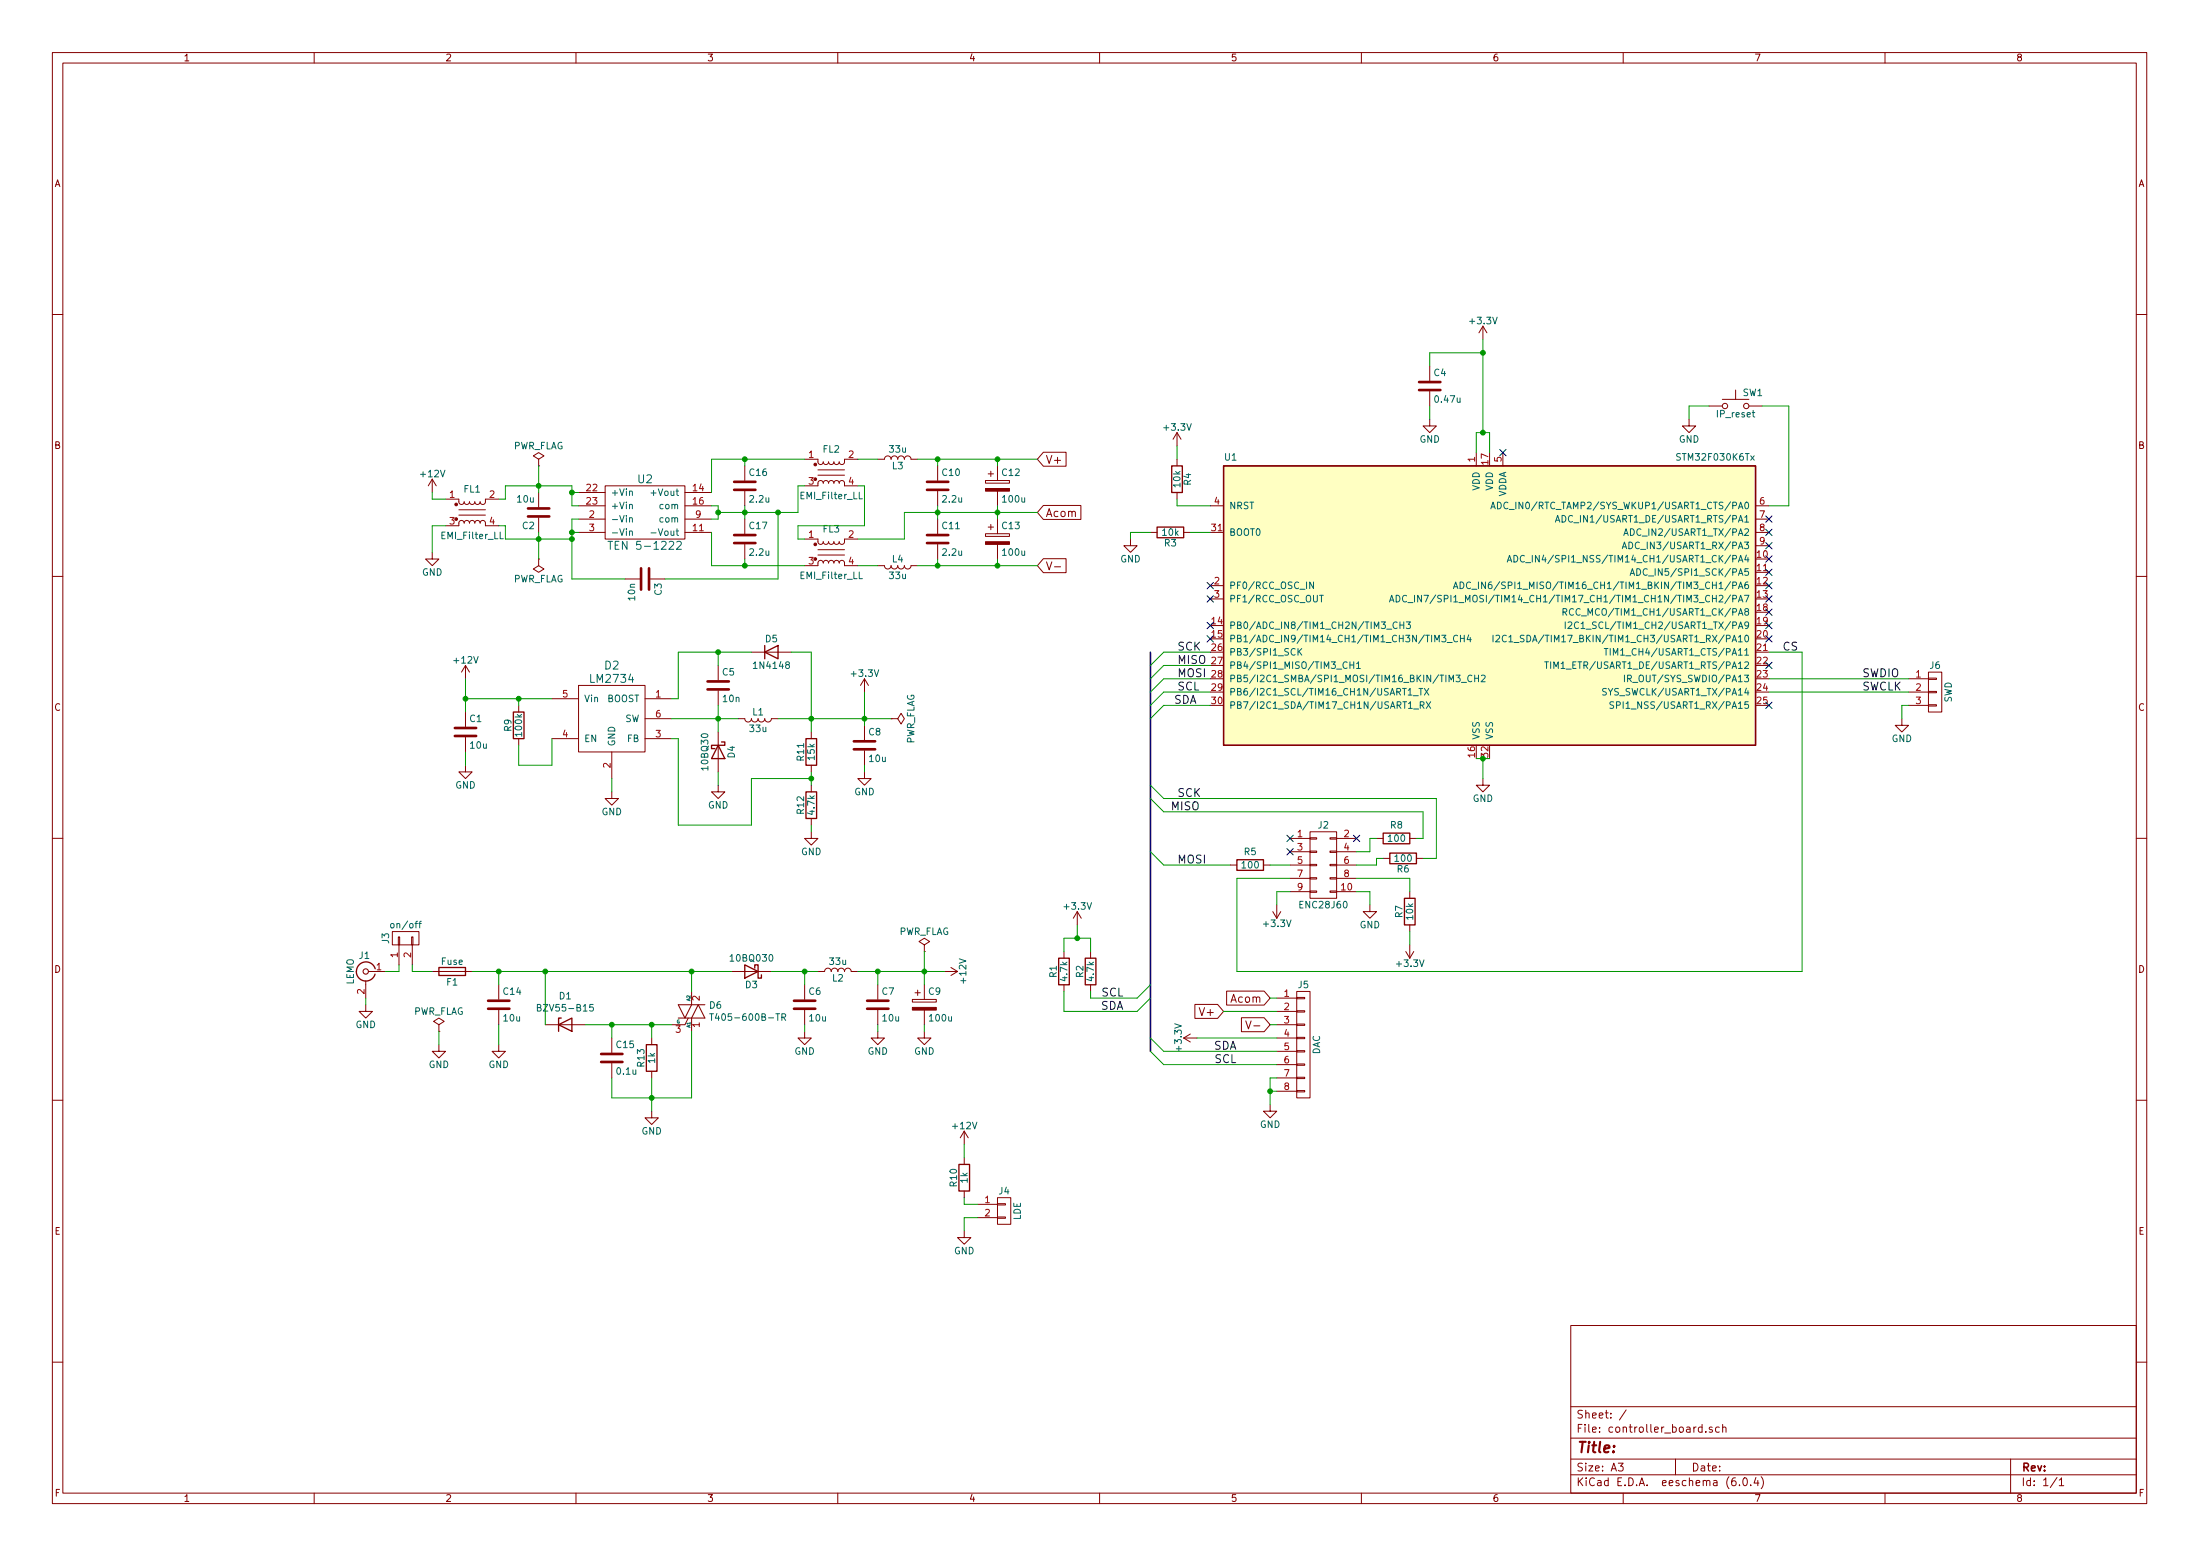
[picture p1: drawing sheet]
EESchema Schematic File Version 4
LIBS:controller_board-cache
EELAYER 29 0
EELAYER END
$Descr A3 16535 11693
encoding utf-8
Sheet 1 1
Title ""
Date ""
Rev ""
Comp ""
Comment1 ""
Comment2 ""
Comment3 ""
Comment4 ""
$EndDescr
$Comp
L controller_board-rescue:STM32F030K6Tx U1
U 1 1
P 11200 4600
F 0 "U1" H 9200 5725 50  0000 L BNN
F 1 "STM32F030K6Tx" H 13200 5725 50  0000 R BNN
F 2 "Lol:QFP_32" H 13200 5675 50  0001 R TNN
F 3 "" H 11200 4600 50  0001 C CNN
	1    11200 4600
	1    0    0    -1  
$EndComp
$Comp
L power:GND #PWR01
U 1 1
P 11150 5850
F 0 "#PWR01" H 11150 5600 50  0001 C CNN
F 1 "GND" H 11150 5700 50  0000 C CNN
F 2 "" H 11150 5850 50  0001 C CNN
F 3 "" H 11150 5850 50  0001 C CNN
	1    11150 5850
	1    0    0    -1  
$EndComp
$Comp
L power:+3.3V #PWR02
U 1 1
P 11150 2550
F 0 "#PWR02" H 11150 2400 50  0001 C CNN
F 1 "+3.3V" H 11150 2690 50  0000 C CNN
F 2 "" H 11150 2550 50  0001 C CNN
F 3 "" H 11150 2550 50  0001 C CNN
	1    11150 2550
	1    0    0    -1  
$EndComp
Text Label 14000 5100 0    60   ~ 0
SWDIO
Text Label 14000 5200 0    60   ~ 0
SWCLK
$Comp
L power:GND #PWR03
U 1 1
P 14300 5400
F 0 "#PWR03" H 14300 5150 50  0001 C CNN
F 1 "GND" H 14300 5250 50  0000 C CNN
F 2 "" H 14300 5400 50  0001 C CNN
F 3 "" H 14300 5400 50  0001 C CNN
	1    14300 5400
	1    0    0    -1  
$EndComp
$Comp
L Device:C C4
U 1 1
P 10750 2900
F 0 "C4" H 10775 3000 50  0000 L CNN
F 1 "0.47u" H 10775 2800 50  0000 L CNN
F 2 "Capacitors_SMD:C_0805" H 10788 2750 50  0001 C CNN
F 3 "" H 10750 2900 50  0001 C CNN
	1    10750 2900
	1    0    0    -1  
$EndComp
$Comp
L power:GND #PWR04
U 1 1
P 10750 3150
F 0 "#PWR04" H 10750 2900 50  0001 C CNN
F 1 "GND" H 10750 3000 50  0000 C CNN
F 2 "" H 10750 3150 50  0001 C CNN
F 3 "" H 10750 3150 50  0001 C CNN
	1    10750 3150
	1    0    0    -1  
$EndComp
$Comp
L Device:R R4
U 1 1
P 8850 3600
F 0 "R4" V 8930 3600 50  0000 C CNN
F 1 "10k" V 8850 3600 50  0000 C CNN
F 2 "Resistors_SMD:R_0805" V 8780 3600 50  0001 C CNN
F 3 "" H 8850 3600 50  0001 C CNN
	1    8850 3600
	1    0    0    -1  
$EndComp
$Comp
L Device:R R3
U 1 1
P 8800 4000
F 0 "R3" V 8880 4000 50  0000 C CNN
F 1 "10k" V 8800 4000 50  0000 C CNN
F 2 "Resistors_SMD:R_0805" V 8730 4000 50  0001 C CNN
F 3 "" H 8800 4000 50  0001 C CNN
	1    8800 4000
	0    1    1    0   
$EndComp
$Comp
L power:GND #PWR05
U 1 1
P 8500 4050
F 0 "#PWR05" H 8500 3800 50  0001 C CNN
F 1 "GND" H 8500 3900 50  0000 C CNN
F 2 "" H 8500 4050 50  0001 C CNN
F 3 "" H 8500 4050 50  0001 C CNN
	1    8500 4050
	1    0    0    -1  
$EndComp
$Comp
L conn:CONN_02X05 J2
U 1 1
P 9950 6500
F 0 "J2" H 9950 6800 50  0000 C CNN
F 1 "ENC28J60" H 9950 6200 50  0000 C CNN
F 2 "conn_custom:ENC28J60_module" H 9950 5300 50  0001 C CNN
F 3 "" H 9950 5300 50  0001 C CNN
	1    9950 6500
	1    0    0    -1  
$EndComp
Entry Wire Line
	8650 5000 8750 4900
Entry Wire Line
	8650 5100 8750 5000
Entry Wire Line
	8650 5200 8750 5100
Text Label 8850 4900 0    60   ~ 0
SCK
Text Label 8850 5000 0    60   ~ 0
MISO
Text Label 8850 5100 0    60   ~ 0
MOSI
$Comp
L power:GND #PWR06
U 1 1
P 10300 6800
F 0 "#PWR06" H 10300 6550 50  0001 C CNN
F 1 "GND" H 10300 6650 50  0000 C CNN
F 2 "" H 10300 6800 50  0001 C CNN
F 3 "" H 10300 6800 50  0001 C CNN
	1    10300 6800
	1    0    0    -1  
$EndComp
Text Label 8850 6000 0    60   ~ 0
SCK
Entry Wire Line
	8650 6400 8750 6500
Entry Wire Line
	8650 5900 8750 6000
Text Label 8850 6500 0    60   ~ 0
MOSI
Text Label 8800 6100 0    60   ~ 0
MISO
Entry Wire Line
	8650 6000 8750 6100
$Comp
L Device:R R7
U 1 1
P 10600 6850
F 0 "R7" V 10680 6850 50  0000 C CNN
F 1 "10k" V 10600 6850 50  0000 C CNN
F 2 "Resistors_SMD:R_0805" V 10530 6850 50  0001 C CNN
F 3 "" H 10600 6850 50  0001 C CNN
	1    10600 6850
	-1   0    0    1   
$EndComp
$Comp
L power:+3.3V #PWR07
U 1 1
P 9600 6800
F 0 "#PWR07" H 9600 6650 50  0001 C CNN
F 1 "+3.3V" H 9600 6940 50  0000 C CNN
F 2 "" H 9600 6800 50  0001 C CNN
F 3 "" H 9600 6800 50  0001 C CNN
	1    9600 6800
	-1   0    0    1   
$EndComp
Entry Wire Line
	8650 5300 8750 5200
Entry Wire Line
	8650 5400 8750 5300
Text Label 8850 5200 0    60   ~ 0
SCL
Text Label 9000 5300 2    60   ~ 0
SDA
Entry Wire Line
	8650 7800 8750 7900
Entry Wire Line
	8650 7900 8750 8000
Text Label 9300 8000 2    60   ~ 0
SCL
Text Label 9300 7900 2    60   ~ 0
SDA
Wire Wire Line
	11200 5700 11150 5700
Wire Wire Line
	11150 5850 11150 5700
Connection ~ 11150 5700
Wire Wire Line
	13300 5200 14350 5200
Wire Wire Line
	13300 5100 14350 5100
Wire Wire Line
	11100 3400 11100 3250
Wire Wire Line
	11100 3250 11150 3250
Wire Wire Line
	11200 3250 11200 3400
Connection ~ 11150 3250
Wire Wire Line
	10750 3150 10750 3050
Wire Wire Line
	11150 2550 11150 2650
Wire Wire Line
	9100 3800 8850 3800
Wire Wire Line
	8850 3800 8850 3750
Wire Wire Line
	9100 4000 8950 4000
Wire Wire Line
	8500 4000 8650 4000
Wire Wire Line
	8500 4050 8500 4000
Wire Wire Line
	8750 4900 9100 4900
Wire Wire Line
	8750 5000 9100 5000
Wire Wire Line
	8750 5100 9100 5100
Wire Wire Line
	9100 5200 8750 5200
Wire Wire Line
	9100 5300 8750 5300
Wire Wire Line
	8750 7900 9600 7900
Wire Wire Line
	8750 8000 9600 8000
$Comp
L Device:R R2
U 1 1
P 8200 7300
F 0 "R2" V 8280 7300 50  0000 C CNN
F 1 "4.7k" V 8200 7300 50  0000 C CNN
F 2 "Resistors_SMD:R_0805" V 8130 7300 50  0001 C CNN
F 3 "" H 8200 7300 50  0001 C CNN
	1    8200 7300
	-1   0    0    1   
$EndComp
$Comp
L Device:R R1
U 1 1
P 8000 7300
F 0 "R1" V 8080 7300 50  0000 C CNN
F 1 "4.7k" V 8000 7300 50  0000 C CNN
F 2 "Resistors_SMD:R_0805" V 7930 7300 50  0001 C CNN
F 3 "" H 8000 7300 50  0001 C CNN
	1    8000 7300
	-1   0    0    1   
$EndComp
Entry Wire Line
	8550 7500 8650 7400
Entry Wire Line
	8550 7600 8650 7500
Text Label 8450 7500 2    60   ~ 0
SCL
Text Label 8450 7600 2    60   ~ 0
SDA
Wire Wire Line
	8200 7450 8200 7500
Wire Wire Line
	8200 7500 8550 7500
Wire Wire Line
	8000 7450 8000 7600
Wire Wire Line
	8000 7600 8550 7600
Wire Wire Line
	8000 7150 8000 7050
Wire Wire Line
	8000 7050 8100 7050
Wire Wire Line
	8200 7050 8200 7150
$Comp
L power:+3.3V #PWR08
U 1 1
P 8100 6950
F 0 "#PWR08" H 8100 6800 50  0001 C CNN
F 1 "+3.3V" H 8100 7090 50  0000 C CNN
F 2 "" H 8100 6950 50  0001 C CNN
F 3 "" H 8100 6950 50  0001 C CNN
	1    8100 6950
	1    0    0    -1  
$EndComp
Wire Wire Line
	8100 6950 8100 7050
Connection ~ 8100 7050
NoConn ~ 11300 3400
NoConn ~ 13300 4400
NoConn ~ 13300 4500
NoConn ~ 13300 4600
NoConn ~ 13300 4700
NoConn ~ 13300 4800
NoConn ~ 13300 5300
NoConn ~ 9100 4700
$Comp
L Device:R R6
U 1 1
P 10550 6450
F 0 "R6" V 10630 6450 50  0000 C CNN
F 1 "100" V 10550 6450 50  0000 C CNN
F 2 "Resistors_SMD:R_0805" V 10480 6450 50  0001 C CNN
F 3 "" H 10550 6450 50  0001 C CNN
	1    10550 6450
	0    1    1    0   
$EndComp
$Comp
L Device:R R8
U 1 1
P 10500 6300
F 0 "R8" V 10600 6300 50  0000 C CNN
F 1 "100" V 10500 6300 50  0000 C CNN
F 2 "Resistors_SMD:R_0805" V 10430 6300 50  0001 C CNN
F 3 "" H 10500 6300 50  0001 C CNN
	1    10500 6300
	0    -1   -1   0   
$EndComp
$Comp
L Device:R R5
U 1 1
P 9400 6500
F 0 "R5" V 9300 6500 50  0000 C CNN
F 1 "100" V 9400 6500 50  0000 C CNN
F 2 "Resistors_SMD:R_0805" V 9330 6500 50  0001 C CNN
F 3 "" H 9400 6500 50  0001 C CNN
	1    9400 6500
	0    1    1    0   
$EndComp
Wire Wire Line
	8750 6000 10800 6000
Wire Wire Line
	9250 6500 8750 6500
Wire Wire Line
	9550 6500 9700 6500
NoConn ~ 9100 4500
NoConn ~ 9100 4400
$Comp
L traco:TEN-5_dual U2
U 1 1
P 4850 3850
F 0 "U2" H 4850 4100 60  0000 C CNN
F 1 "TEN 5-1222" H 4850 3600 60  0000 C CNN
F 2 "DC_DC_custom:Traco_TEN5" H 4800 3850 60  0001 C CNN
F 3 "" H 4800 3850 60  0001 C CNN
	1    4850 3850
	1    0    0    -1  
$EndComp
$Comp
L conn:CONN_01X03 J6
U 1 1
P 14550 5200
F 0 "J6" H 14550 5400 50  0000 C CNN
F 1 "SWD" V 14650 5200 50  0000 C CNN
F 2 "Pin_Headers:Pin_Header_Straight_1x03_Pitch2.54mm" H 14550 5200 50  0001 C CNN
F 3 "" H 14550 5200 50  0001 C CNN
	1    14550 5200
	1    0    0    -1  
$EndComp
Wire Wire Line
	14300 5400 14300 5300
Wire Wire Line
	14300 5300 14350 5300
$Comp
L conn:CONN_COAXIAL J1
U 1 1
P 2750 7300
F 0 "J1" H 2760 7420 50  0000 C CNN
F 1 "LEMO" V 2865 7300 50  0000 C CNN
F 2 "Lol:LEMO_00_R" H 2750 7300 50  0001 C CNN
F 3 "" H 2750 7300 50  0001 C CNN
	1    2750 7300
	-1   0    0    -1  
$EndComp
$Comp
L power_components:LM2734 D2
U 1 1
P 4600 5400
F 0 "D2" H 4600 5800 60  0000 C CNN
F 1 "LM2734" H 4600 5700 60  0000 C CNN
F 2 "TO_SOT_Packages_SMD:SuperSOT-6" H 4600 5350 60  0001 C CNN
F 3 "" H 4600 5350 60  0000 C CNN
	1    4600 5400
	1    0    0    -1  
$EndComp
$Comp
L Device:D_Schottky D3
U 1 1
P 5650 7300
F 0 "D3" H 5650 7400 50  0000 C CNN
F 1 "10BQ030" H 5650 7200 50  0000 C CNN
F 2 "Diodes_SMD:D_SMB" H 5650 7300 50  0001 C CNN
F 3 "" H 5650 7300 50  0001 C CNN
	1    5650 7300
	-1   0    0    1   
$EndComp
$Comp
L Device:Fuse F1
U 1 1
P 3400 7300
F 0 "F1" V 3480 7300 50  0000 C CNN
F 1 "Fuse" V 3325 7300 50  0000 C CNN
F 2 "conn_custom:FH-101" V 3330 7300 50  0001 C CNN
F 3 "" H 3400 7300 50  0001 C CNN
	1    3400 7300
	0    1    1    0   
$EndComp
$Comp
L power:GND #PWR09
U 1 1
P 2750 7550
F 0 "#PWR09" H 2750 7300 50  0001 C CNN
F 1 "GND" H 2750 7400 50  0000 C CNN
F 2 "" H 2750 7550 50  0001 C CNN
F 3 "" H 2750 7550 50  0001 C CNN
	1    2750 7550
	1    0    0    -1  
$EndComp
Wire Wire Line
	2750 7500 2750 7550
$Comp
L power:GND #PWR010
U 1 1
P 4900 8350
F 0 "#PWR010" H 4900 8100 50  0001 C CNN
F 1 "GND" H 4900 8200 50  0000 C CNN
F 2 "" H 4900 8350 50  0001 C CNN
F 3 "" H 4900 8350 50  0001 C CNN
	1    4900 8350
	1    0    0    -1  
$EndComp
$Comp
L power:+12V #PWR011
U 1 1
P 7100 7300
F 0 "#PWR011" H 7100 7150 50  0001 C CNN
F 1 "+12V" H 7100 7440 50  0000 C CNN
F 2 "" H 7100 7300 50  0001 C CNN
F 3 "" H 7100 7300 50  0001 C CNN
	1    7100 7300
	0    1    1    0   
$EndComp
$Comp
L power:PWR_FLAG #FLG012
U 1 1
P 3300 7750
F 0 "#FLG012" H 3300 7825 50  0001 C CNN
F 1 "PWR_FLAG" H 3300 7900 50  0000 C CNN
F 2 "" H 3300 7750 50  0001 C CNN
F 3 "" H 3300 7750 50  0001 C CNN
	1    3300 7750
	1    0    0    -1  
$EndComp
$Comp
L power:GND #PWR013
U 1 1
P 3300 7850
F 0 "#PWR013" H 3300 7600 50  0001 C CNN
F 1 "GND" H 3300 7700 50  0000 C CNN
F 2 "" H 3300 7850 50  0001 C CNN
F 3 "" H 3300 7850 50  0001 C CNN
	1    3300 7850
	1    0    0    -1  
$EndComp
Wire Wire Line
	3300 7750 3300 7850
$Comp
L power:PWR_FLAG #FLG014
U 1 1
P 6950 7150
F 0 "#FLG014" H 6950 7225 50  0001 C CNN
F 1 "PWR_FLAG" H 6950 7300 50  0000 C CNN
F 2 "" H 6950 7150 50  0001 C CNN
F 3 "" H 6950 7150 50  0001 C CNN
	1    6950 7150
	1    0    0    -1  
$EndComp
$Comp
L Device:R R9
U 1 1
P 3900 5450
F 0 "R9" V 3980 5450 50  0000 C CNN
F 1 "100k" V 3900 5450 50  0000 C CNN
F 2 "Resistors_SMD:R_0805" V 3830 5450 50  0001 C CNN
F 3 "" H 3900 5450 50  0001 C CNN
	1    3900 5450
	-1   0    0    1   
$EndComp
$Comp
L Device:C C1
U 1 1
P 3500 5500
F 0 "C1" H 3525 5600 50  0000 L CNN
F 1 "10u" H 3525 5400 50  0000 L CNN
F 2 "Capacitors_SMD:C_1206" H 3538 5350 50  0001 C CNN
F 3 "" H 3500 5500 50  0001 C CNN
	1    3500 5500
	1    0    0    -1  
$EndComp
Wire Wire Line
	3500 5100 3500 5250
Wire Wire Line
	3500 5250 3900 5250
Wire Wire Line
	3900 5300 3900 5250
Connection ~ 3900 5250
Wire Wire Line
	3900 5600 3900 5750
Wire Wire Line
	3900 5750 4150 5750
Wire Wire Line
	4150 5750 4150 5550
$Comp
L power:GND #PWR015
U 1 1
P 3500 5750
F 0 "#PWR015" H 3500 5500 50  0001 C CNN
F 1 "GND" H 3500 5600 50  0000 C CNN
F 2 "" H 3500 5750 50  0001 C CNN
F 3 "" H 3500 5750 50  0001 C CNN
	1    3500 5750
	1    0    0    -1  
$EndComp
$Comp
L power:GND #PWR016
U 1 1
P 4600 5950
F 0 "#PWR016" H 4600 5700 50  0001 C CNN
F 1 "GND" H 4600 5800 50  0000 C CNN
F 2 "" H 4600 5950 50  0001 C CNN
F 3 "" H 4600 5950 50  0001 C CNN
	1    4600 5950
	1    0    0    -1  
$EndComp
Wire Wire Line
	4600 5850 4600 5950
Wire Wire Line
	3500 5650 3500 5750
$Comp
L Device:D_Schottky D4
U 1 1
P 5400 5650
F 0 "D4" H 5400 5750 50  0000 C CNN
F 1 "10BQ30" H 5400 5550 50  0000 C CNN
F 2 "Diodes_SMD:D_SMB" H 5400 5650 50  0001 C CNN
F 3 "" H 5400 5650 50  0001 C CNN
	1    5400 5650
	0    1    1    0   
$EndComp
Wire Wire Line
	5050 5400 5400 5400
Wire Wire Line
	5400 5300 5400 5400
$Comp
L Device:C C5
U 1 1
P 5400 5150
F 0 "C5" H 5425 5250 50  0000 L CNN
F 1 "10n" H 5425 5050 50  0000 L CNN
F 2 "Capacitors_SMD:C_1206" H 5438 5000 50  0001 C CNN
F 3 "" H 5400 5150 50  0001 C CNN
	1    5400 5150
	1    0    0    -1  
$EndComp
Connection ~ 5400 5400
$Comp
L Device:L L1
U 1 1
P 5700 5400
F 0 "L1" V 5650 5400 50  0000 C CNN
F 1 "33u" V 5775 5400 50  0000 C CNN
F 2 "Lol:SRR0603" H 5700 5400 50  0001 C CNN
F 3 "" H 5700 5400 50  0001 C CNN
	1    5700 5400
	0    1    1    0   
$EndComp
$Comp
L Device:D D5
U 1 1
P 5800 4900
F 0 "D5" H 5800 5000 50  0000 C CNN
F 1 "1N4148" H 5800 4800 50  0000 C CNN
F 2 "Diodes_SMD:D_SOD-123" H 5800 4900 50  0001 C CNN
F 3 "" H 5800 4900 50  0001 C CNN
	1    5800 4900
	1    0    0    -1  
$EndComp
Wire Wire Line
	5400 5000 5400 4900
Wire Wire Line
	5100 4900 5400 4900
Wire Wire Line
	5850 5400 6100 5400
Wire Wire Line
	6100 4900 6100 5400
Wire Wire Line
	6100 4900 5950 4900
Wire Wire Line
	5050 5250 5100 5250
Wire Wire Line
	5100 5250 5100 4900
Connection ~ 5400 4900
$Comp
L power:GND #PWR017
U 1 1
P 5400 5900
F 0 "#PWR017" H 5400 5650 50  0001 C CNN
F 1 "GND" H 5400 5750 50  0000 C CNN
F 2 "" H 5400 5900 50  0001 C CNN
F 3 "" H 5400 5900 50  0001 C CNN
	1    5400 5900
	1    0    0    -1  
$EndComp
Wire Wire Line
	5400 5800 5400 5900
$Comp
L Device:R R11
U 1 1
P 6100 5650
F 0 "R11" V 6180 5650 50  0000 C CNN
F 1 "15k" V 6100 5650 50  0000 C CNN
F 2 "Resistors_SMD:R_0805" V 6030 5650 50  0001 C CNN
F 3 "" H 6100 5650 50  0001 C CNN
	1    6100 5650
	-1   0    0    1   
$EndComp
$Comp
L Device:R R12
U 1 1
P 6100 6050
F 0 "R12" V 6180 6050 50  0000 C CNN
F 1 "4.7k" V 6100 6050 50  0000 C CNN
F 2 "Resistors_SMD:R_0805" V 6030 6050 50  0001 C CNN
F 3 "" H 6100 6050 50  0001 C CNN
	1    6100 6050
	-1   0    0    1   
$EndComp
Connection ~ 6100 5400
Wire Wire Line
	6100 5900 6100 5850
Wire Wire Line
	5050 5550 5100 5550
Wire Wire Line
	5100 5550 5100 6200
Wire Wire Line
	5100 6200 5650 6200
Wire Wire Line
	5650 6200 5650 5850
Wire Wire Line
	5650 5850 6100 5850
Connection ~ 6100 5850
$Comp
L power:GND #PWR018
U 1 1
P 6100 6250
F 0 "#PWR018" H 6100 6000 50  0001 C CNN
F 1 "GND" H 6100 6100 50  0000 C CNN
F 2 "" H 6100 6250 50  0001 C CNN
F 3 "" H 6100 6250 50  0001 C CNN
	1    6100 6250
	1    0    0    -1  
$EndComp
Wire Wire Line
	6100 6200 6100 6250
$Comp
L Device:C C8
U 1 1
P 6500 5600
F 0 "C8" H 6525 5700 50  0000 L CNN
F 1 "10u" H 6525 5500 50  0000 L CNN
F 2 "Capacitors_SMD:C_1206" H 6538 5450 50  0001 C CNN
F 3 "" H 6500 5600 50  0001 C CNN
	1    6500 5600
	1    0    0    -1  
$EndComp
Wire Wire Line
	6500 5200 6500 5400
$Comp
L power:GND #PWR019
U 1 1
P 6500 5800
F 0 "#PWR019" H 6500 5550 50  0001 C CNN
F 1 "GND" H 6500 5650 50  0000 C CNN
F 2 "" H 6500 5800 50  0001 C CNN
F 3 "" H 6500 5800 50  0001 C CNN
	1    6500 5800
	1    0    0    -1  
$EndComp
Wire Wire Line
	6500 5750 6500 5800
$Comp
L power:+3.3V #PWR020
U 1 1
P 6500 5200
F 0 "#PWR020" H 6500 5050 50  0001 C CNN
F 1 "+3.3V" H 6500 5340 50  0000 C CNN
F 2 "" H 6500 5200 50  0001 C CNN
F 3 "" H 6500 5200 50  0001 C CNN
	1    6500 5200
	1    0    0    -1  
$EndComp
Connection ~ 6500 5400
$Comp
L power:PWR_FLAG #FLG021
U 1 1
P 6700 5400
F 0 "#FLG021" H 6700 5475 50  0001 C CNN
F 1 "PWR_FLAG" H 6700 5550 50  0000 C CNN
F 2 "" H 6700 5400 50  0001 C CNN
F 3 "" H 6700 5400 50  0001 C CNN
	1    6700 5400
	0    1    1    0   
$EndComp
$Comp
L power:+12V #PWR022
U 1 1
P 3500 5100
F 0 "#PWR022" H 3500 4950 50  0001 C CNN
F 1 "+12V" H 3500 5240 50  0000 C CNN
F 2 "" H 3500 5100 50  0001 C CNN
F 3 "" H 3500 5100 50  0001 C CNN
	1    3500 5100
	1    0    0    -1  
$EndComp
Connection ~ 3500 5250
$Comp
L Device:C C10
U 1 1
P 7050 3650
F 0 "C10" H 7075 3750 50  0000 L CNN
F 1 "2.2u" H 7075 3550 50  0000 L CNN
F 2 "Capacitors_SMD:C_1206" H 7088 3500 50  0001 C CNN
F 3 "" H 7050 3650 50  0001 C CNN
	1    7050 3650
	1    0    0    -1  
$EndComp
$Comp
L Device:C C11
U 1 1
P 7050 4050
F 0 "C11" H 7075 4150 50  0000 L CNN
F 1 "2.2u" H 7075 3950 50  0000 L CNN
F 2 "Capacitors_SMD:C_1206" H 7088 3900 50  0001 C CNN
F 3 "" H 7050 4050 50  0001 C CNN
	1    7050 4050
	1    0    0    -1  
$EndComp
$Comp
L Device:EMI_Filter_LL FL1
U 1 1
P 3550 3850
F 0 "FL1" H 3550 4025 50  0000 C CNN
F 1 "EMI_Filter_LL" H 3550 3675 50  0000 C CNN
F 2 "Bourns:Bourns_B82790" V 3550 3890 50  0001 C CNN
F 3 "" V 3550 3890 50  0000 C CNN
	1    3550 3850
	1    0    0    -1  
$EndComp
$Comp
L Device:EMI_Filter_LL FL3
U 1 1
P 6250 4150
F 0 "FL3" H 6250 4325 50  0000 C CNN
F 1 "EMI_Filter_LL" H 6250 3975 50  0000 C CNN
F 2 "Bourns:Bourns_B82790" V 6250 4190 50  0001 C CNN
F 3 "" V 6250 4190 50  0000 C CNN
	1    6250 4150
	1    0    0    -1  
$EndComp
$Comp
L Device:EMI_Filter_LL FL2
U 1 1
P 6250 3550
F 0 "FL2" H 6250 3725 50  0000 C CNN
F 1 "EMI_Filter_LL" H 6250 3375 50  0000 C CNN
F 2 "Bourns:Bourns_B82790" V 6250 3590 50  0001 C CNN
F 3 "" V 6250 3590 50  0000 C CNN
	1    6250 3550
	1    0    0    -1  
$EndComp
Wire Wire Line
	5350 3800 5400 3800
Wire Wire Line
	5400 3900 5350 3900
Wire Wire Line
	7050 3800 7050 3850
Connection ~ 7050 3850
Wire Wire Line
	7050 3450 7050 3500
Wire Wire Line
	7050 4250 7050 4200
Wire Wire Line
	6000 3850 6000 3650
Wire Wire Line
	6000 3650 6050 3650
Wire Wire Line
	6450 3650 6500 3650
Wire Wire Line
	6500 3650 6500 3950
Wire Wire Line
	6500 3950 6000 3950
Wire Wire Line
	6000 3950 6000 4050
Wire Wire Line
	6000 4050 6050 4050
$Comp
L Device:C C3
U 1 1
P 4850 4350
F 0 "C3" H 4875 4450 50  0000 L CNN
F 1 "10n" H 4875 4250 50  0000 L CNN
F 2 "Capacitors_SMD:C_1206" H 4888 4200 50  0001 C CNN
F 3 "" H 4850 4350 50  0001 C CNN
	1    4850 4350
	0    1    1    0   
$EndComp
Wire Wire Line
	4300 4350 4700 4350
$Comp
L power:GND #PWR023
U 1 1
P 3250 4150
F 0 "#PWR023" H 3250 3900 50  0001 C CNN
F 1 "GND" H 3250 4000 50  0000 C CNN
F 2 "" H 3250 4150 50  0001 C CNN
F 3 "" H 3250 4150 50  0001 C CNN
	1    3250 4150
	1    0    0    -1  
$EndComp
Wire Wire Line
	3250 4150 3250 3950
Wire Wire Line
	3250 3950 3350 3950
$Comp
L power:+12V #PWR024
U 1 1
P 3250 3700
F 0 "#PWR024" H 3250 3550 50  0001 C CNN
F 1 "+12V" H 3250 3840 50  0000 C CNN
F 2 "" H 3250 3700 50  0001 C CNN
F 3 "" H 3250 3700 50  0001 C CNN
	1    3250 3700
	1    0    0    -1  
$EndComp
Wire Wire Line
	3350 3750 3250 3750
Wire Wire Line
	3250 3750 3250 3700
$Comp
L Device:C C2
U 1 1
P 4050 3850
F 0 "C2" H 4075 3950 50  0000 L CNN
F 1 "10u" H 4075 3750 50  0000 L CNN
F 2 "Capacitors_SMD:C_1206" H 4088 3700 50  0001 C CNN
F 3 "" H 4050 3850 50  0001 C CNN
	1    4050 3850
	-1   0    0    1   
$EndComp
Wire Wire Line
	3750 3750 3800 3750
Wire Wire Line
	3800 3750 3800 3650
Wire Wire Line
	3800 3650 4050 3650
Wire Wire Line
	4300 3650 4300 3700
Wire Wire Line
	4300 3700 4350 3700
Wire Wire Line
	4050 3500 4050 3650
Connection ~ 4050 3650
Wire Wire Line
	3750 3950 3800 3950
Wire Wire Line
	3800 3950 3800 4050
Wire Wire Line
	3800 4050 4050 4050
Wire Wire Line
	4300 3900 4300 4000
Wire Wire Line
	4300 4000 4350 4000
Wire Wire Line
	4300 3900 4350 3900
Connection ~ 4300 4000
Wire Wire Line
	4300 3800 4350 3800
Connection ~ 4300 3700
Wire Wire Line
	4050 4000 4050 4050
Connection ~ 4050 4050
Connection ~ 4300 4050
Text GLabel 7800 3450 2    60   Input ~ 0
V+
Text GLabel 7800 4250 2    60   Input ~ 0
V-
Text GLabel 7800 3850 2    60   Input ~ 0
Acom
Connection ~ 7050 3450
Connection ~ 7050 4250
$Comp
L power:GND #PWR025
U 1 1
P 9550 8300
F 0 "#PWR025" H 9550 8050 50  0001 C CNN
F 1 "GND" H 9550 8150 50  0000 C CNN
F 2 "" H 9550 8300 50  0001 C CNN
F 3 "" H 9550 8300 50  0001 C CNN
	1    9550 8300
	1    0    0    -1  
$EndComp
Text GLabel 9550 7500 0    60   Input ~ 0
Acom
Text GLabel 9200 7600 0    60   Input ~ 0
V+
Text GLabel 9550 7700 0    60   Input ~ 0
V-
Wire Wire Line
	9600 7500 9550 7500
Wire Wire Line
	9600 7600 9200 7600
Wire Wire Line
	9600 7700 9550 7700
$Comp
L power:+3.3V #PWR026
U 1 1
P 9000 7800
F 0 "#PWR026" H 9000 7650 50  0001 C CNN
F 1 "+3.3V" H 9000 7940 50  0000 C CNN
F 2 "" H 9000 7800 50  0001 C CNN
F 3 "" H 9000 7800 50  0001 C CNN
	1    9000 7800
	0    -1   -1   0   
$EndComp
Wire Wire Line
	9000 7800 9600 7800
$Comp
L power:+3.3V #PWR027
U 1 1
P 8850 3350
F 0 "#PWR027" H 8850 3200 50  0001 C CNN
F 1 "+3.3V" H 8850 3490 50  0000 C CNN
F 2 "" H 8850 3350 50  0001 C CNN
F 3 "" H 8850 3350 50  0001 C CNN
	1    8850 3350
	1    0    0    -1  
$EndComp
Wire Wire Line
	8850 3450 8850 3350
Wire Wire Line
	10750 2750 10750 2650
Wire Wire Line
	10750 2650 11150 2650
Connection ~ 11150 2650
$Comp
L switches:SW_Push SW1
U 1 1
P 13050 3050
F 0 "SW1" H 13100 3150 50  0000 L CNN
F 1 "IP_reset" H 13050 2990 50  0000 C CNN
F 2 "Buttons_Switches_ThroughHole:SW_Tactile_SPST_Angled_PTS645Vx39-2LFS" H 13050 3250 50  0001 C CNN
F 3 "" H 13050 3250 50  0001 C CNN
	1    13050 3050
	1    0    0    -1  
$EndComp
Wire Wire Line
	13300 3800 13450 3800
$Comp
L power:GND #PWR028
U 1 1
P 12700 3150
F 0 "#PWR028" H 12700 2900 50  0001 C CNN
F 1 "GND" H 12700 3000 50  0000 C CNN
F 2 "" H 12700 3150 50  0001 C CNN
F 3 "" H 12700 3150 50  0001 C CNN
	1    12700 3150
	1    0    0    -1  
$EndComp
NoConn ~ 13300 3900
NoConn ~ 13300 4000
NoConn ~ 13300 4100
NoConn ~ 13300 4200
NoConn ~ 13300 4300
$Comp
L conn:CONN_01X02 J3
U 1 1
P 3050 7050
F 0 "J3" H 3050 7200 50  0000 C CNN
F 1 "on/off" V 3150 7050 50  0000 C CNN
F 2 "Pin_Headers:Pin_Header_Straight_1x02_Pitch2.54mm" H 3050 7050 50  0001 C CNN
F 3 "" H 3050 7050 50  0001 C CNN
	1    3050 7050
	0    -1   -1   0   
$EndComp
Wire Wire Line
	2900 7300 3000 7300
Wire Wire Line
	3000 7300 3000 7250
Wire Wire Line
	3100 7250 3100 7300
Wire Wire Line
	3100 7300 3250 7300
$Comp
L conn:CONN_01X02 J4
U 1 1
P 7550 9100
F 0 "J4" H 7550 9250 50  0000 C CNN
F 1 "LDE" V 7650 9100 50  0000 C CNN
F 2 "Pin_Headers:Pin_Header_Straight_1x02_Pitch2.54mm" H 7550 9100 50  0001 C CNN
F 3 "" H 7550 9100 50  0001 C CNN
	1    7550 9100
	1    0    0    -1  
$EndComp
$Comp
L Device:R R10
U 1 1
P 7250 8850
F 0 "R10" V 7330 8850 50  0000 C CNN
F 1 "1k" V 7250 8850 50  0000 C CNN
F 2 "Resistors_SMD:R_0805" V 7180 8850 50  0001 C CNN
F 3 "" H 7250 8850 50  0001 C CNN
	1    7250 8850
	-1   0    0    1   
$EndComp
Wire Wire Line
	7250 9000 7250 9050
Wire Wire Line
	7250 9050 7350 9050
$Comp
L power:GND #PWR029
U 1 1
P 7250 9250
F 0 "#PWR029" H 7250 9000 50  0001 C CNN
F 1 "GND" H 7250 9100 50  0000 C CNN
F 2 "" H 7250 9250 50  0001 C CNN
F 3 "" H 7250 9250 50  0001 C CNN
	1    7250 9250
	1    0    0    -1  
$EndComp
Wire Wire Line
	7250 9250 7250 9150
Wire Wire Line
	7250 9150 7350 9150
Wire Wire Line
	10200 6700 10300 6700
Wire Wire Line
	10300 6700 10300 6800
Wire Wire Line
	9600 6800 9600 6700
Wire Wire Line
	9600 6700 9700 6700
Wire Wire Line
	10200 6400 10300 6400
Wire Wire Line
	10300 6400 10300 6300
Wire Wire Line
	10300 6300 10350 6300
Wire Wire Line
	8750 6100 10700 6100
Wire Wire Line
	10700 6100 10700 6300
Wire Wire Line
	10700 6300 10650 6300
Wire Wire Line
	10200 6600 10600 6600
Wire Wire Line
	10600 6600 10600 6700
Wire Wire Line
	10200 6500 10350 6500
Wire Wire Line
	10350 6500 10350 6450
Wire Wire Line
	10350 6450 10400 6450
Wire Wire Line
	10700 6450 10800 6450
Wire Wire Line
	10800 6450 10800 6000
$Comp
L power:+3.3V #PWR030
U 1 1
P 10600 7100
F 0 "#PWR030" H 10600 6950 50  0001 C CNN
F 1 "+3.3V" H 10600 7240 50  0000 C CNN
F 2 "" H 10600 7100 50  0001 C CNN
F 3 "" H 10600 7100 50  0001 C CNN
	1    10600 7100
	-1   0    0    1   
$EndComp
Wire Wire Line
	10600 7000 10600 7100
NoConn ~ 10200 6300
NoConn ~ 9700 6300
NoConn ~ 9700 6400
$Comp
L Device:L L3
U 1 1
P 6750 3450
F 0 "L3" V 6700 3450 50  0000 C CNN
F 1 "33u" V 6825 3450 50  0000 C CNN
F 2 "Lol:SRR0603" H 6750 3450 50  0001 C CNN
F 3 "" H 6750 3450 50  0001 C CNN
	1    6750 3450
	0    -1   -1   0   
$EndComp
$Comp
L Device:L L4
U 1 1
P 6750 4250
F 0 "L4" V 6700 4250 50  0000 C CNN
F 1 "33u" V 6825 4250 50  0000 C CNN
F 2 "Lol:SRR0603" H 6750 4250 50  0001 C CNN
F 3 "" H 6750 4250 50  0001 C CNN
	1    6750 4250
	0    1    1    0   
$EndComp
Wire Wire Line
	6450 3450 6600 3450
Wire Wire Line
	6450 4250 6600 4250
Wire Wire Line
	6900 3450 7050 3450
Wire Wire Line
	6900 4250 7050 4250
$Comp
L Device:L L2
U 1 1
P 6300 7300
F 0 "L2" V 6250 7300 50  0000 C CNN
F 1 "33u" V 6375 7300 50  0000 C CNN
F 2 "Lol:SRR0603" H 6300 7300 50  0001 C CNN
F 3 "" H 6300 7300 50  0001 C CNN
	1    6300 7300
	0    -1   -1   0   
$EndComp
$Comp
L Device:C C7
U 1 1
P 6600 7550
F 0 "C7" H 6625 7650 50  0000 L CNN
F 1 "10u" H 6625 7450 50  0000 L CNN
F 2 "Capacitors_SMD:C_1206" H 6638 7400 50  0001 C CNN
F 3 "" H 6600 7550 50  0001 C CNN
	1    6600 7550
	1    0    0    -1  
$EndComp
Wire Wire Line
	6600 7300 6600 7400
$Comp
L power:GND #PWR031
U 1 1
P 6600 7750
F 0 "#PWR031" H 6600 7500 50  0001 C CNN
F 1 "GND" H 6600 7600 50  0000 C CNN
F 2 "" H 6600 7750 50  0001 C CNN
F 3 "" H 6600 7750 50  0001 C CNN
	1    6600 7750
	1    0    0    -1  
$EndComp
Wire Wire Line
	6600 7700 6600 7750
$Comp
L Device:CP C9
U 1 1
P 6950 7550
F 0 "C9" H 6975 7650 50  0000 L CNN
F 1 "100u" H 6975 7450 50  0000 L CNN
F 2 "Capacitors_Tantalum_SMD:CP_Tantalum_Case-D_EIA-7343-31_Hand" H 6988 7400 50  0001 C CNN
F 3 "" H 6950 7550 50  0001 C CNN
	1    6950 7550
	1    0    0    -1  
$EndComp
Wire Wire Line
	6950 7150 6950 7300
Connection ~ 6600 7300
Connection ~ 6950 7300
Wire Wire Line
	6450 7300 6600 7300
$Comp
L power:GND #PWR032
U 1 1
P 6950 7750
F 0 "#PWR032" H 6950 7500 50  0001 C CNN
F 1 "GND" H 6950 7600 50  0000 C CNN
F 2 "" H 6950 7750 50  0001 C CNN
F 3 "" H 6950 7750 50  0001 C CNN
	1    6950 7750
	1    0    0    -1  
$EndComp
Wire Wire Line
	6950 7700 6950 7750
$Comp
L Device:C C6
U 1 1
P 6050 7550
F 0 "C6" H 6075 7650 50  0000 L CNN
F 1 "10u" H 6075 7450 50  0000 L CNN
F 2 "Capacitors_SMD:C_1206" H 6088 7400 50  0001 C CNN
F 3 "" H 6050 7550 50  0001 C CNN
	1    6050 7550
	1    0    0    -1  
$EndComp
Wire Wire Line
	6050 7400 6050 7300
$Comp
L power:GND #PWR033
U 1 1
P 6050 7750
F 0 "#PWR033" H 6050 7500 50  0001 C CNN
F 1 "GND" H 6050 7600 50  0000 C CNN
F 2 "" H 6050 7750 50  0001 C CNN
F 3 "" H 6050 7750 50  0001 C CNN
	1    6050 7750
	1    0    0    -1  
$EndComp
Wire Wire Line
	6050 7700 6050 7750
$Comp
L conn:CONN_01X08 J5
U 1 1
P 9800 7850
F 0 "J5" H 9800 8300 50  0000 C CNN
F 1 "DAC" V 9900 7850 50  0000 C CNN
F 2 "Connect:Wafer_Vertical22.5x5.8x7RM2.5-8" H 9800 7850 50  0001 C CNN
F 3 "" H 9800 7850 50  0001 C CNN
	1    9800 7850
	1    0    0    -1  
$EndComp
Wire Wire Line
	9600 8100 9550 8100
Wire Wire Line
	9550 8100 9550 8200
Wire Wire Line
	9550 8200 9600 8200
Connection ~ 9550 8200
Wire Wire Line
	7250 8700 7250 8600
$Comp
L Device:CP C12
U 1 1
P 7500 3650
F 0 "C12" H 7525 3750 50  0000 L CNN
F 1 "100u" H 7525 3550 50  0000 L CNN
F 2 "Capacitors_Tantalum_SMD:CP_Tantalum_Case-D_EIA-7343-31_Hand" H 7538 3500 50  0001 C CNN
F 3 "" H 7500 3650 50  0001 C CNN
	1    7500 3650
	1    0    0    -1  
$EndComp
$Comp
L Device:CP C13
U 1 1
P 7500 4050
F 0 "C13" H 7525 4150 50  0000 L CNN
F 1 "100u" H 7525 3950 50  0000 L CNN
F 2 "Capacitors_Tantalum_SMD:CP_Tantalum_Case-D_EIA-7343-31_Hand" H 7538 3900 50  0001 C CNN
F 3 "" H 7500 4050 50  0001 C CNN
	1    7500 4050
	1    0    0    -1  
$EndComp
Wire Wire Line
	7500 4250 7500 4200
Wire Wire Line
	7500 3450 7500 3500
Wire Wire Line
	7500 3800 7500 3850
Connection ~ 7500 3850
Connection ~ 7500 3450
Connection ~ 7500 4250
Wire Wire Line
	6450 4050 6800 4050
Wire Wire Line
	6800 4050 6800 3850
Wire Wire Line
	6800 3850 7050 3850
$Comp
L power:PWR_FLAG #FLG034
U 1 1
P 4050 3500
F 0 "#FLG034" H 4050 3575 50  0001 C CNN
F 1 "PWR_FLAG" H 4050 3650 50  0000 C CNN
F 2 "" H 4050 3500 50  0001 C CNN
F 3 "" H 4050 3500 50  0001 C CNN
	1    4050 3500
	1    0    0    -1  
$EndComp
$Comp
L power:PWR_FLAG #FLG035
U 1 1
P 4050 4200
F 0 "#FLG035" H 4050 4275 50  0001 C CNN
F 1 "PWR_FLAG" H 4050 4350 50  0000 C CNN
F 2 "" H 4050 4200 50  0001 C CNN
F 3 "" H 4050 4200 50  0001 C CNN
	1    4050 4200
	-1   0    0    1   
$EndComp
Wire Wire Line
	13450 3800 13450 3050
Wire Wire Line
	13450 3050 13250 3050
Wire Wire Line
	12700 3150 12700 3050
Wire Wire Line
	12700 3050 12850 3050
NoConn ~ 9100 4800
Text Label 13400 4900 0    60   ~ 0
CS
Wire Wire Line
	13300 4900 13550 4900
Wire Wire Line
	13550 4900 13550 7300
Wire Wire Line
	13550 7300 9300 7300
Wire Wire Line
	9300 7300 9300 6600
Wire Wire Line
	9300 6600 9700 6600
NoConn ~ 13300 5000
Wire Wire Line
	11150 5700 11100 5700
Wire Wire Line
	11150 3250 11200 3250
Wire Wire Line
	8100 7050 8200 7050
Wire Wire Line
	3900 5250 4150 5250
Wire Wire Line
	5400 5400 5550 5400
Wire Wire Line
	5400 5400 5400 5500
Wire Wire Line
	5400 4900 5650 4900
Wire Wire Line
	6100 5400 6500 5400
Wire Wire Line
	6100 5400 6100 5500
Wire Wire Line
	6100 5850 6100 5800
Wire Wire Line
	6500 5400 6500 5450
Wire Wire Line
	6500 5400 6700 5400
Wire Wire Line
	3500 5250 3500 5350
Wire Wire Line
	7050 3850 7050 3900
Wire Wire Line
	7050 3850 7500 3850
Wire Wire Line
	4050 3650 4300 3650
Wire Wire Line
	4050 3650 4050 3700
Wire Wire Line
	4300 4000 4300 4050
Wire Wire Line
	4300 3700 4300 3800
Wire Wire Line
	4050 4050 4300 4050
Wire Wire Line
	4050 4050 4050 4200
Wire Wire Line
	4300 4050 4300 4350
Wire Wire Line
	7050 3450 7500 3450
Wire Wire Line
	7050 4250 7500 4250
Wire Wire Line
	11150 2650 11150 3250
Wire Wire Line
	6600 7300 6950 7300
Wire Wire Line
	6950 7300 6950 7400
Wire Wire Line
	6950 7300 7100 7300
Wire Wire Line
	6050 7300 6150 7300
Wire Wire Line
	9550 8200 9550 8300
Wire Wire Line
	7500 3850 7500 3900
Wire Wire Line
	7500 3850 7800 3850
Wire Wire Line
	7500 3450 7800 3450
Wire Wire Line
	7500 4250 7800 4250
$Comp
L Device:R R13
U 1 1
P 4900 7950
F 0 "R13" V 4980 7950 50  0000 C CNN
F 1 "1k" V 4900 7950 50  0000 C CNN
F 2 "Resistors_SMD:R_0805" V 4830 7950 50  0001 C CNN
F 3 "" H 4900 7950 50  0001 C CNN
	1    4900 7950
	-1   0    0    1   
$EndComp
$Comp
L Device:C C15
U 1 1
P 4600 7950
F 0 "C15" H 4625 8050 50  0000 L CNN
F 1 "0.1u" H 4625 7850 50  0000 L CNN
F 2 "Capacitors_SMD:C_0805" H 4638 7800 50  0001 C CNN
F 3 "" H 4600 7950 50  0001 C CNN
	1    4600 7950
	1    0    0    -1  
$EndComp
Wire Wire Line
	5200 7450 5200 7300
Wire Wire Line
	4900 7800 4900 7700
Wire Wire Line
	4900 7700 5050 7700
Wire Wire Line
	4600 7800 4600 7700
Wire Wire Line
	4600 7700 4900 7700
Connection ~ 4900 7700
Wire Wire Line
	4600 8100 4600 8250
Wire Wire Line
	4600 8250 4900 8250
Wire Wire Line
	4900 8250 4900 8100
Wire Wire Line
	5200 7750 5200 8250
Wire Wire Line
	5200 8250 4900 8250
Connection ~ 4900 8250
Wire Wire Line
	4900 8250 4900 8350
$Comp
L Device:D_Zener D1
U 1 1
P 4250 7700
F 0 "D1" H 4250 7916 50  0000 C CNN
F 1 "BZV55-B15" H 4250 7825 50  0000 C CNN
F 2 "Diodes_SMD:D_1206" H 4250 7700 50  0001 C CNN
F 3 "~" H 4250 7700 50  0001 C CNN
	1    4250 7700
	1    0    0    -1  
$EndComp
Wire Wire Line
	4100 7300 4100 7700
Wire Wire Line
	4400 7700 4600 7700
Connection ~ 4600 7700
Wire Wire Line
	4100 7300 5200 7300
Connection ~ 4100 7300
$Comp
L power:GND #PWR0101
U 1 1
P 3750 7850
F 0 "#PWR0101" H 3750 7600 50  0001 C CNN
F 1 "GND" H 3750 7700 50  0000 C CNN
F 2 "" H 3750 7850 50  0001 C CNN
F 3 "" H 3750 7850 50  0001 C CNN
	1    3750 7850
	1    0    0    -1  
$EndComp
$Comp
L Device:Q_TRIAC_A1A2G D6
U 1 1
P 5200 7600
F 0 "D6" H 5328 7646 50  0000 L CNN
F 1 "T405-600B-TR" H 5328 7555 50  0000 L CNN
F 2 "TO_SOT_Packages_SMD:TO-252-2" V 5275 7625 50  0001 C CNN
F 3 "~" V 5200 7600 50  0001 C CNN
	1    5200 7600
	1    0    0    -1  
$EndComp
Wire Wire Line
	5200 7300 5500 7300
Connection ~ 5200 7300
$Comp
L power:+12V #PWR0102
U 1 1
P 7250 8600
F 0 "#PWR0102" H 7250 8450 50  0001 C CNN
F 1 "+12V" H 7250 8740 50  0000 C CNN
F 2 "" H 7250 8600 50  0001 C CNN
F 3 "" H 7250 8600 50  0001 C CNN
	1    7250 8600
	1    0    0    -1  
$EndComp
Wire Wire Line
	5800 7300 6050 7300
Connection ~ 6050 7300
$Comp
L Device:C C14
U 1 1
P 3750 7550
F 0 "C14" H 3775 7650 50  0000 L CNN
F 1 "10u" H 3775 7450 50  0000 L CNN
F 2 "Capacitors_SMD:C_1210" H 3788 7400 50  0001 C CNN
F 3 "" H 3750 7550 50  0001 C CNN
	1    3750 7550
	1    0    0    -1  
$EndComp
Wire Wire Line
	3550 7300 3750 7300
Wire Wire Line
	3750 7400 3750 7300
Connection ~ 3750 7300
Wire Wire Line
	3750 7300 4100 7300
Wire Wire Line
	3750 7700 3750 7850
$Comp
L Device:C C17
U 1 1
P 5600 4050
F 0 "C17" H 5625 4150 50  0000 L CNN
F 1 "2.2u" H 5625 3950 50  0000 L CNN
F 2 "Capacitors_SMD:C_1206" H 5638 3900 50  0001 C CNN
F 3 "" H 5600 4050 50  0001 C CNN
	1    5600 4050
	1    0    0    -1  
$EndComp
$Comp
L Device:C C16
U 1 1
P 5600 3650
F 0 "C16" H 5625 3750 50  0000 L CNN
F 1 "2.2u" H 5625 3550 50  0000 L CNN
F 2 "Capacitors_SMD:C_1206" H 5638 3500 50  0001 C CNN
F 3 "" H 5600 3650 50  0001 C CNN
	1    5600 3650
	1    0    0    -1  
$EndComp
Wire Wire Line
	5400 3800 5400 3850
Wire Wire Line
	5400 3850 5600 3850
Wire Wire Line
	5600 3850 5600 3800
Connection ~ 5400 3850
Wire Wire Line
	5400 3850 5400 3900
Wire Wire Line
	5600 3900 5600 3850
Connection ~ 5600 3850
Wire Wire Line
	5600 3850 5850 3850
Wire Wire Line
	5000 4350 5850 4350
Wire Wire Line
	5850 4350 5850 3850
Wire Wire Line
	5350 3450 5600 3450
Wire Wire Line
	5350 3450 5350 3700
Wire Wire Line
	5600 3500 5600 3450
Wire Wire Line
	5350 4250 5600 4250
Wire Wire Line
	5350 4000 5350 4250
Wire Wire Line
	5600 4200 5600 4250
Wire Wire Line
	6050 3450 5600 3450
Connection ~ 5600 3450
Wire Wire Line
	5850 3850 6000 3850
Connection ~ 5850 3850
Wire Wire Line
	5600 4250 6050 4250
Connection ~ 5600 4250
Wire Bus Line
	8650 4900 8650 7900
$EndSCHEMATC
